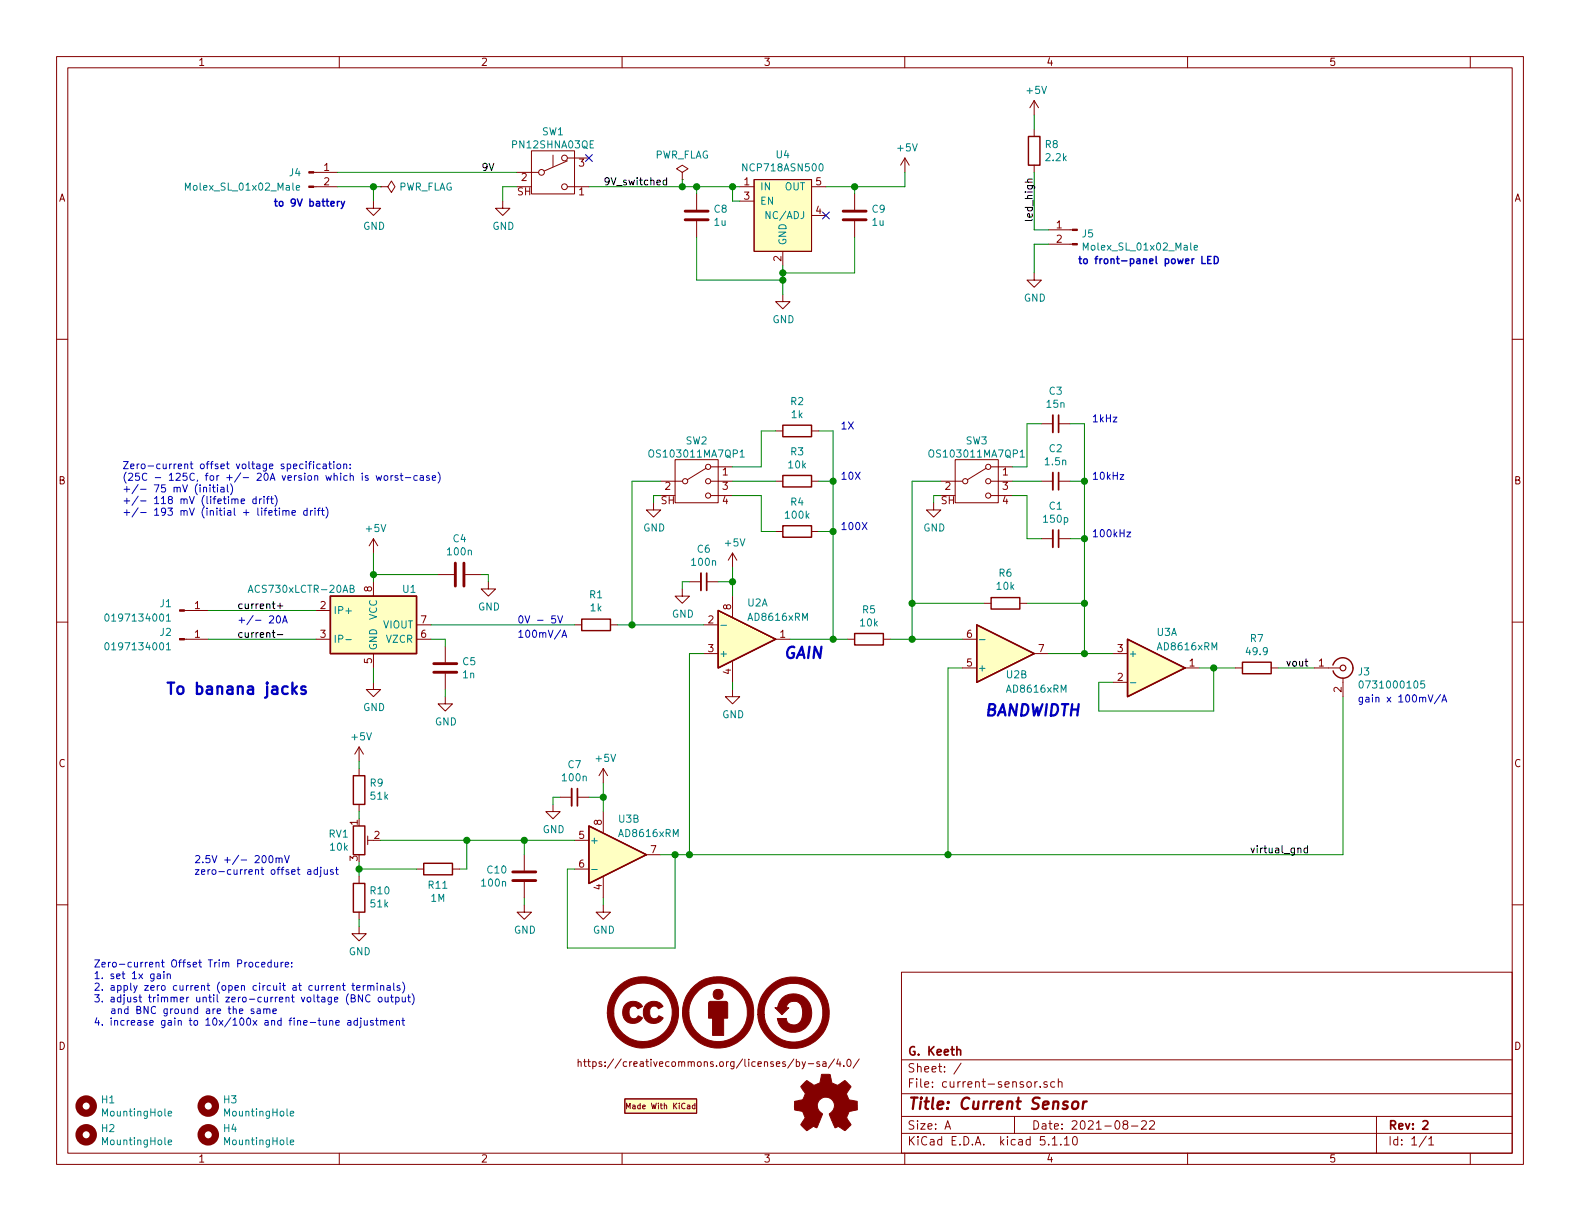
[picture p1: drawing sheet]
EESchema Schematic File Version 4
EELAYER 30 0
EELAYER END
$Descr A 11000 8500
encoding utf-8
Sheet 1 1
Title "Current Sensor"
Date "2021-08-22"
Rev "2"
Comp "G. Keeth"
Comment1 ""
Comment2 ""
Comment3 ""
Comment4 ""
$EndDescr
$Comp
L Creative_Commons:CC-BY-SA_0.5in LOGO1
U 1 1
P 5000 7050
F 0 "LOGO1" H 5000 6830 60  0001 C CNN
F 1 "CC-BY-SA_0.5in" H 5000 7270 60  0001 C CNN
F 2 "Symbol_CreativeCommons:CC-BY-SA_SilkScreenTop_Small" H 5000 7050 50  0001 C CNN
F 3 "" H 5000 7050 50  0001 C CNN
	1    5000 7050
	1    0    0    -1  
$EndComp
$Comp
L power:GND #PWR0101
U 1 1
P 2600 4750
F 0 "#PWR0101" H 2600 4500 50  0001 C CNN
F 1 "GND" H 2605 4577 50  0000 C CNN
F 2 "" H 2600 4750 50  0001 C CNN
F 3 "" H 2600 4750 50  0001 C CNN
	1    2600 4750
	1    0    0    -1  
$EndComp
Wire Wire Line
	2600 4650 2600 4750
$Comp
L power:+5V #PWR0102
U 1 1
P 6300 1200
F 0 "#PWR0102" H 6300 1050 50  0001 C CNN
F 1 "+5V" H 6315 1373 50  0000 C CNN
F 2 "" H 6300 1200 50  0001 C CNN
F 3 "" H 6300 1200 50  0001 C CNN
	1    6300 1200
	1    0    0    -1  
$EndComp
$Comp
L power:PWR_FLAG #FLG0101
U 1 1
P 4750 1250
F 0 "#FLG0101" H 4750 1325 50  0001 C CNN
F 1 "PWR_FLAG" H 4750 1423 50  0000 C CNN
F 2 "" H 4750 1250 50  0001 C CNN
F 3 "~" H 4750 1250 50  0001 C CNN
	1    4750 1250
	1    0    0    -1  
$EndComp
Wire Wire Line
	4750 1250 4750 1300
$Comp
L power:GND #PWR0103
U 1 1
P 2600 1400
F 0 "#PWR0103" H 2600 1150 50  0001 C CNN
F 1 "GND" H 2605 1227 50  0000 C CNN
F 2 "" H 2600 1400 50  0001 C CNN
F 3 "" H 2600 1400 50  0001 C CNN
	1    2600 1400
	1    0    0    -1  
$EndComp
$Comp
L Device:C C8
U 1 1
P 4850 1500
F 0 "C8" H 4965 1546 50  0000 L CNN
F 1 "1u" H 4965 1455 50  0000 L CNN
F 2 "Capacitor_SMD:C_0805_2012Metric" H 4888 1350 50  0001 C CNN
F 3 "~" H 4850 1500 50  0001 C CNN
	1    4850 1500
	1    0    0    -1  
$EndComp
Wire Wire Line
	4850 1350 4850 1300
Connection ~ 4850 1300
Wire Wire Line
	4850 1300 4750 1300
Wire Wire Line
	5750 1300 5950 1300
Wire Wire Line
	5950 1300 5950 1350
Wire Wire Line
	5950 1300 6300 1300
Wire Wire Line
	6300 1300 6300 1200
Connection ~ 5950 1300
$Comp
L power:GND #PWR0105
U 1 1
P 3100 4850
F 0 "#PWR0105" H 3100 4600 50  0001 C CNN
F 1 "GND" H 3105 4677 50  0000 C CNN
F 2 "" H 3100 4850 50  0001 C CNN
F 3 "" H 3100 4850 50  0001 C CNN
	1    3100 4850
	1    0    0    -1  
$EndComp
Wire Wire Line
	3100 4800 3100 4850
$Comp
L Device:C C4
U 1 1
P 3200 4000
F 0 "C4" V 2948 4000 50  0000 C CNN
F 1 "100n" V 3039 4000 50  0000 C CNN
F 2 "Capacitor_SMD:C_0603_1608Metric" H 3238 3850 50  0001 C CNN
F 3 "~" H 3200 4000 50  0001 C CNN
	1    3200 4000
	0    1    1    0   
$EndComp
$Comp
L power:GND #PWR0106
U 1 1
P 3400 4050
F 0 "#PWR0106" H 3400 3800 50  0001 C CNN
F 1 "GND" H 3405 3877 50  0000 C CNN
F 2 "" H 3400 4050 50  0001 C CNN
F 3 "" H 3400 4050 50  0001 C CNN
	1    3400 4050
	1    0    0    -1  
$EndComp
Wire Wire Line
	3400 4050 3400 4000
Wire Wire Line
	3400 4000 3350 4000
Wire Wire Line
	3050 4000 2600 4000
Wire Wire Line
	2600 4000 2600 4050
$Comp
L power:+5V #PWR0107
U 1 1
P 2600 3850
F 0 "#PWR0107" H 2600 3700 50  0001 C CNN
F 1 "+5V" H 2615 4023 50  0000 C CNN
F 2 "" H 2600 3850 50  0001 C CNN
F 3 "" H 2600 3850 50  0001 C CNN
	1    2600 3850
	1    0    0    -1  
$EndComp
Wire Wire Line
	2600 3850 2600 4000
Connection ~ 2600 4000
Wire Wire Line
	3000 4450 3100 4450
Text Notes 3600 4350 0    50   ~ 0
0V - 5V
$Comp
L Amplifier_Operational_gkeeth:AD8616xRM U3
U 1 1
P 8050 4650
F 0 "U3" H 8050 4900 50  0000 L CNN
F 1 "AD8616xRM" H 8050 4800 50  0000 L CNN
F 2 "Package_SO:SOIC-8_3.9x4.9mm_P1.27mm" H 8150 4650 50  0001 C CNN
F 3 "https://www.analog.com/media/en/technical-documentation/data-sheets/AD8615_8616_8618.pdf" H 8300 4800 50  0001 C CNN
F 4 "Digikey" H 8050 4650 50  0001 C CNN "Distributor"
F 5 "AD8616ARZ-REEL7CT-ND" H 8050 4650 50  0001 C CNN "Distributor PN"
F 6 "Analog Devices" H 8050 4650 50  0001 C CNN "Manufacturer"
F 7 "AD8616ARZ-REEL7" H 8050 4650 50  0001 C CNN "Manufacturer PN"
	1    8050 4650
	1    0    0    -1  
$EndComp
$Comp
L Device:R R7
U 1 1
P 8750 4650
F 0 "R7" V 8543 4650 50  0000 C CNN
F 1 "49.9" V 8634 4650 50  0000 C CNN
F 2 "Resistor_SMD:R_0603_1608Metric" V 8680 4650 50  0001 C CNN
F 3 "~" H 8750 4650 50  0001 C CNN
	1    8750 4650
	0    1    1    0   
$EndComp
$Comp
L Device:R R8
U 1 1
P 7200 1050
F 0 "R8" H 7270 1096 50  0000 L CNN
F 1 "2.2k" H 7270 1005 50  0000 L CNN
F 2 "Resistor_SMD:R_0603_1608Metric" V 7130 1050 50  0001 C CNN
F 3 "~" H 7200 1050 50  0001 C CNN
	1    7200 1050
	1    0    0    -1  
$EndComp
$Comp
L power:GND #PWR0108
U 1 1
P 7200 1900
F 0 "#PWR0108" H 7200 1650 50  0001 C CNN
F 1 "GND" H 7205 1727 50  0000 C CNN
F 2 "" H 7200 1900 50  0001 C CNN
F 3 "" H 7200 1900 50  0001 C CNN
	1    7200 1900
	1    0    0    -1  
$EndComp
$Comp
L power:+5V #PWR0109
U 1 1
P 7200 800
F 0 "#PWR0109" H 7200 650 50  0001 C CNN
F 1 "+5V" H 7215 973 50  0000 C CNN
F 2 "" H 7200 800 50  0001 C CNN
F 3 "" H 7200 800 50  0001 C CNN
	1    7200 800 
	1    0    0    -1  
$EndComp
Wire Wire Line
	7200 800  7200 900 
$Comp
L Amplifier_Operational_gkeeth:AD8616xRM U2
U 2 1
P 7000 4550
F 0 "U2" H 7000 4700 50  0000 L CNN
F 1 "AD8616xRM" H 7000 4800 50  0000 L CNN
F 2 "Package_SO:SOIC-8_3.9x4.9mm_P1.27mm" H 7100 4550 50  0001 C CNN
F 3 "https://www.analog.com/media/en/technical-documentation/data-sheets/AD8615_8616_8618.pdf" H 7250 4700 50  0001 C CNN
F 4 "Digikey" H 7000 4550 50  0001 C CNN "Distributor"
F 5 "AD8616ARZ-REEL7CT-ND" H 7000 4550 50  0001 C CNN "Distributor PN"
F 6 "Analog Devices" H 7000 4550 50  0001 C CNN "Manufacturer"
F 7 "AD8616ARZ-REEL7" H 7000 4550 50  0001 C CNN "Manufacturer PN"
	2    7000 4550
	1    0    0    1   
$EndComp
$Comp
L Amplifier_Operational_gkeeth:AD8616xRM U2
U 1 1
P 5200 4450
F 0 "U2" H 5200 4200 50  0000 L CNN
F 1 "AD8616xRM" H 5200 4300 50  0000 L CNN
F 2 "Package_SO:SOIC-8_3.9x4.9mm_P1.27mm" H 5300 4450 50  0001 C CNN
F 3 "https://www.analog.com/media/en/technical-documentation/data-sheets/AD8615_8616_8618.pdf" H 5450 4600 50  0001 C CNN
F 4 "Digikey" H 5200 4450 50  0001 C CNN "Distributor"
F 5 "AD8616ARZ-REEL7CT-ND" H 5200 4450 50  0001 C CNN "Distributor PN"
F 6 "Analog Devices" H 5200 4450 50  0001 C CNN "Manufacturer"
F 7 "AD8616ARZ-REEL7" H 5200 4450 50  0001 C CNN "Manufacturer PN"
	1    5200 4450
	1    0    0    1   
$EndComp
$Comp
L Device:R R5
U 1 1
P 6050 4450
F 0 "R5" V 5843 4450 50  0000 C CNN
F 1 "10k" V 5934 4450 50  0000 C CNN
F 2 "Resistor_SMD:R_0603_1608Metric" V 5980 4450 50  0001 C CNN
F 3 "~" H 6050 4450 50  0001 C CNN
	1    6050 4450
	0    1    1    0   
$EndComp
$Comp
L Device:R R6
U 1 1
P 7000 4200
F 0 "R6" V 7207 4200 50  0000 C CNN
F 1 "10k" V 7116 4200 50  0000 C CNN
F 2 "Resistor_SMD:R_0603_1608Metric" V 6930 4200 50  0001 C CNN
F 3 "~" H 7000 4200 50  0001 C CNN
	1    7000 4200
	0    -1   -1   0   
$EndComp
Wire Wire Line
	6200 4450 6350 4450
Wire Wire Line
	6350 4450 6350 4200
Wire Wire Line
	6350 4200 6850 4200
Connection ~ 6350 4450
Wire Wire Line
	6350 4450 6700 4450
Wire Wire Line
	7150 4200 7550 4200
Wire Wire Line
	7550 4200 7550 4550
Wire Wire Line
	7550 4550 7300 4550
$Comp
L Device:C_Small C1
U 1 1
P 7350 3750
F 0 "C1" V 7121 3750 50  0000 C CNN
F 1 "150p" V 7212 3750 50  0000 C CNN
F 2 "Capacitor_SMD:C_0603_1608Metric" H 7350 3750 50  0001 C CNN
F 3 "~" H 7350 3750 50  0001 C CNN
	1    7350 3750
	0    1    1    0   
$EndComp
$Comp
L Device:C_Small C2
U 1 1
P 7350 3350
F 0 "C2" V 7121 3350 50  0000 C CNN
F 1 "1.5n" V 7212 3350 50  0000 C CNN
F 2 "Capacitor_SMD:C_0603_1608Metric" H 7350 3350 50  0001 C CNN
F 3 "~" H 7350 3350 50  0001 C CNN
	1    7350 3350
	0    1    1    0   
$EndComp
$Comp
L Device:C_Small C3
U 1 1
P 7350 2950
F 0 "C3" V 7121 2950 50  0000 C CNN
F 1 "15n" V 7212 2950 50  0000 C CNN
F 2 "Capacitor_SMD:C_0603_1608Metric" H 7350 2950 50  0001 C CNN
F 3 "~" H 7350 2950 50  0001 C CNN
	1    7350 2950
	0    1    1    0   
$EndComp
Wire Wire Line
	7050 3250 7150 3250
Wire Wire Line
	7150 3250 7150 2950
Wire Wire Line
	7150 2950 7250 2950
Wire Wire Line
	7050 3350 7250 3350
Wire Wire Line
	7050 3450 7150 3450
Wire Wire Line
	7150 3450 7150 3750
Wire Wire Line
	7150 3750 7250 3750
Wire Wire Line
	6350 4200 6350 3350
Wire Wire Line
	6350 3350 6550 3350
Connection ~ 6350 4200
Wire Wire Line
	7550 3750 7450 3750
Wire Wire Line
	7550 3350 7450 3350
Wire Wire Line
	7550 3350 7550 2950
Wire Wire Line
	7550 2950 7450 2950
Connection ~ 7550 3350
$Comp
L Device:R R3
U 1 1
P 5550 3350
F 0 "R3" V 5343 3350 50  0000 C CNN
F 1 "10k" V 5434 3350 50  0000 C CNN
F 2 "Resistor_SMD:R_0603_1608Metric" V 5480 3350 50  0001 C CNN
F 3 "~" H 5550 3350 50  0001 C CNN
	1    5550 3350
	0    1    1    0   
$EndComp
$Comp
L Device:R R1
U 1 1
P 4150 4350
F 0 "R1" V 4357 4350 50  0000 C CNN
F 1 "1k" V 4266 4350 50  0000 C CNN
F 2 "Resistor_SMD:R_0603_1608Metric" V 4080 4350 50  0001 C CNN
F 3 "~" H 4150 4350 50  0001 C CNN
	1    4150 4350
	0    -1   -1   0   
$EndComp
$Comp
L Device:R R2
U 1 1
P 5550 3000
F 0 "R2" V 5343 3000 50  0000 C CNN
F 1 "1k" V 5434 3000 50  0000 C CNN
F 2 "Resistor_SMD:R_0603_1608Metric" V 5480 3000 50  0001 C CNN
F 3 "~" H 5550 3000 50  0001 C CNN
	1    5550 3000
	0    1    1    0   
$EndComp
$Comp
L Device:R R4
U 1 1
P 5550 3700
F 0 "R4" V 5343 3700 50  0000 C CNN
F 1 "100k" V 5434 3700 50  0000 C CNN
F 2 "Resistor_SMD:R_0603_1608Metric" V 5480 3700 50  0001 C CNN
F 3 "~" H 5550 3700 50  0001 C CNN
	1    5550 3700
	0    1    1    0   
$EndComp
Wire Wire Line
	5400 3000 5300 3000
Wire Wire Line
	5300 3000 5300 3250
Wire Wire Line
	5300 3250 5100 3250
Wire Wire Line
	5100 3350 5400 3350
Wire Wire Line
	5100 3450 5300 3450
Wire Wire Line
	5300 3450 5300 3700
Wire Wire Line
	5300 3700 5400 3700
Wire Wire Line
	4600 3350 4400 3350
Wire Wire Line
	4400 4350 4900 4350
Wire Wire Line
	5500 4450 5800 4450
Wire Wire Line
	5800 4450 5800 3700
Wire Wire Line
	5800 3000 5700 3000
Wire Wire Line
	5700 3350 5800 3350
Connection ~ 5800 3350
Wire Wire Line
	5800 3350 5800 3000
Wire Wire Line
	5700 3700 5800 3700
Connection ~ 5800 3700
Wire Wire Line
	5800 3700 5800 3350
Wire Wire Line
	4300 4350 4400 4350
Connection ~ 4400 4350
Text Notes 5850 3000 0    50   ~ 0
1X
Text Notes 5850 3350 0    50   ~ 0
10X
Text Notes 5850 3700 0    50   ~ 0
100X
Text Notes 7600 3750 0    50   ~ 0
100kHz
Text Notes 7600 3350 0    50   ~ 0
10kHz
Text Notes 7600 2950 0    50   ~ 0
1kHz
Wire Wire Line
	7550 3350 7550 3750
Connection ~ 7550 4200
Connection ~ 7550 3750
Wire Wire Line
	7550 3750 7550 4200
Wire Wire Line
	8350 4650 8450 4650
$Comp
L Amplifier_Operational_gkeeth:AD8616xRM U3
U 2 1
P 4300 5950
F 0 "U3" H 4300 6200 50  0000 L CNN
F 1 "AD8616xRM" H 4300 6100 50  0000 L CNN
F 2 "Package_SO:SOIC-8_3.9x4.9mm_P1.27mm" H 4400 5950 50  0001 C CNN
F 3 "https://www.analog.com/media/en/technical-documentation/data-sheets/AD8615_8616_8618.pdf" H 4550 6100 50  0001 C CNN
F 4 "Digikey" H 4300 5950 50  0001 C CNN "Distributor"
F 5 "AD8616ARZ-REEL7CT-ND" H 4300 5950 50  0001 C CNN "Distributor PN"
F 6 "Analog Devices" H 4300 5950 50  0001 C CNN "Manufacturer"
F 7 "AD8616ARZ-REEL7" H 4300 5950 50  0001 C CNN "Manufacturer PN"
	2    4300 5950
	1    0    0    -1  
$EndComp
Wire Wire Line
	4600 5950 4700 5950
Wire Wire Line
	8450 4650 8450 4950
Wire Wire Line
	8450 4950 7650 4950
Wire Wire Line
	7650 4950 7650 4750
Wire Wire Line
	7650 4750 7750 4750
Connection ~ 8450 4650
Wire Wire Line
	8450 4650 8600 4650
Wire Wire Line
	6700 4650 6600 4650
Wire Wire Line
	6600 4650 6600 5950
Wire Wire Line
	4900 4550 4800 4550
Wire Wire Line
	7750 4550 7550 4550
Connection ~ 7550 4550
Wire Wire Line
	6600 5950 4800 5950
Connection ~ 4800 5950
Connection ~ 6600 5950
Wire Wire Line
	4700 5950 4700 6600
Wire Wire Line
	4700 6600 3950 6600
Wire Wire Line
	3950 6600 3950 6050
Wire Wire Line
	3950 6050 4000 6050
Connection ~ 4700 5950
Wire Wire Line
	4700 5950 4800 5950
Wire Wire Line
	4000 4350 3000 4350
Wire Wire Line
	5900 4450 5800 4450
Connection ~ 5800 4450
$Comp
L Amplifier_Operational_gkeeth:AD8616xRM U2
U 3 1
P 5100 4450
F 0 "U2" H 5158 4496 50  0001 L CNN
F 1 "AD8616xRM" H 5158 4405 50  0001 L CNN
F 2 "Package_SO:SOIC-8_3.9x4.9mm_P1.27mm" H 5200 4450 50  0001 C CNN
F 3 "https://www.analog.com/media/en/technical-documentation/data-sheets/AD8615_8616_8618.pdf" H 5350 4600 50  0001 C CNN
F 4 "Digikey" H 5100 4450 50  0001 C CNN "Distributor"
F 5 "AD8616ARZ-REEL7CT-ND" H 5100 4450 50  0001 C CNN "Distributor PN"
F 6 "Analog Devices" H 5100 4450 50  0001 C CNN "Manufacturer"
F 7 "AD8616ARZ-REEL7" H 5100 4450 50  0001 C CNN "Manufacturer PN"
	3    5100 4450
	1    0    0    -1  
$EndComp
$Comp
L Amplifier_Operational_gkeeth:AD8616xRM U3
U 3 1
P 4200 5950
F 0 "U3" H 4258 5996 50  0001 L CNN
F 1 "AD8616xRM" H 4258 5905 50  0001 L CNN
F 2 "Package_SO:SOIC-8_3.9x4.9mm_P1.27mm" H 4300 5950 50  0001 C CNN
F 3 "https://www.analog.com/media/en/technical-documentation/data-sheets/AD8615_8616_8618.pdf" H 4450 6100 50  0001 C CNN
F 4 "Digikey" H 4200 5950 50  0001 C CNN "Distributor"
F 5 "AD8616ARZ-REEL7CT-ND" H 4200 5950 50  0001 C CNN "Distributor PN"
F 6 "Analog Devices" H 4200 5950 50  0001 C CNN "Manufacturer"
F 7 "AD8616ARZ-REEL7" H 4200 5950 50  0001 C CNN "Manufacturer PN"
	3    4200 5950
	1    0    0    -1  
$EndComp
$Comp
L power:GND #PWR0110
U 1 1
P 4200 6300
F 0 "#PWR0110" H 4200 6050 50  0001 C CNN
F 1 "GND" H 4205 6127 50  0000 C CNN
F 2 "" H 4200 6300 50  0001 C CNN
F 3 "" H 4200 6300 50  0001 C CNN
	1    4200 6300
	1    0    0    -1  
$EndComp
Wire Wire Line
	4200 6300 4200 6250
$Comp
L power:+5V #PWR0111
U 1 1
P 4200 5450
F 0 "#PWR0111" H 4200 5300 50  0001 C CNN
F 1 "+5V" H 4215 5623 50  0000 C CNN
F 2 "" H 4200 5450 50  0001 C CNN
F 3 "" H 4200 5450 50  0001 C CNN
	1    4200 5450
	1    0    0    -1  
$EndComp
$Comp
L Device:C_Small C7
U 1 1
P 4000 5550
F 0 "C7" V 3771 5550 50  0000 C CNN
F 1 "100n" V 3862 5550 50  0000 C CNN
F 2 "Capacitor_SMD:C_0603_1608Metric" H 4000 5550 50  0001 C CNN
F 3 "~" H 4000 5550 50  0001 C CNN
	1    4000 5550
	0    1    1    0   
$EndComp
Connection ~ 4200 5550
Wire Wire Line
	4200 5550 4200 5450
$Comp
L power:GND #PWR0112
U 1 1
P 3850 5600
F 0 "#PWR0112" H 3850 5350 50  0001 C CNN
F 1 "GND" H 3855 5427 50  0000 C CNN
F 2 "" H 3850 5600 50  0001 C CNN
F 3 "" H 3850 5600 50  0001 C CNN
	1    3850 5600
	1    0    0    -1  
$EndComp
Wire Wire Line
	3850 5600 3850 5550
Wire Wire Line
	3850 5550 3900 5550
$Comp
L power:+5V #PWR0113
U 1 1
P 5100 3950
F 0 "#PWR0113" H 5100 3800 50  0001 C CNN
F 1 "+5V" H 5115 4123 50  0000 C CNN
F 2 "" H 5100 3950 50  0001 C CNN
F 3 "" H 5100 3950 50  0001 C CNN
	1    5100 3950
	1    0    0    -1  
$EndComp
Wire Wire Line
	5100 4150 5100 4050
$Comp
L Device:C_Small C6
U 1 1
P 4900 4050
F 0 "C6" V 4671 4050 50  0000 C CNN
F 1 "100n" V 4762 4050 50  0000 C CNN
F 2 "Capacitor_SMD:C_0603_1608Metric" H 4900 4050 50  0001 C CNN
F 3 "~" H 4900 4050 50  0001 C CNN
	1    4900 4050
	0    1    1    0   
$EndComp
Wire Wire Line
	5000 4050 5100 4050
Connection ~ 5100 4050
Wire Wire Line
	5100 4050 5100 3950
$Comp
L power:GND #PWR0114
U 1 1
P 4750 4100
F 0 "#PWR0114" H 4750 3850 50  0001 C CNN
F 1 "GND" H 4755 3927 50  0000 C CNN
F 2 "" H 4750 4100 50  0001 C CNN
F 3 "" H 4750 4100 50  0001 C CNN
	1    4750 4100
	1    0    0    -1  
$EndComp
Wire Wire Line
	4750 4100 4750 4050
Wire Wire Line
	4750 4050 4800 4050
$Comp
L power:GND #PWR0115
U 1 1
P 5100 4800
F 0 "#PWR0115" H 5100 4550 50  0001 C CNN
F 1 "GND" H 5105 4627 50  0000 C CNN
F 2 "" H 5100 4800 50  0001 C CNN
F 3 "" H 5100 4800 50  0001 C CNN
	1    5100 4800
	1    0    0    -1  
$EndComp
Wire Wire Line
	5100 4800 5100 4750
Text Notes 1150 4850 0    79   ~ 16
To banana jacks
Text Notes 5450 4600 0    79   Italic 16
GAIN
Text Notes 6850 5000 0    79   Italic 16
BANDWIDTH
$Comp
L Mechanical:MountingHole H1
U 1 1
P 600 7700
F 0 "H1" H 700 7746 50  0000 L CNN
F 1 "MountingHole" H 700 7655 50  0000 L CNN
F 2 "MountingHole:MountingHole_3.2mm_M3" H 600 7700 50  0001 C CNN
F 3 "~" H 600 7700 50  0001 C CNN
	1    600  7700
	1    0    0    -1  
$EndComp
$Comp
L Mechanical:MountingHole H2
U 1 1
P 600 7900
F 0 "H2" H 700 7946 50  0000 L CNN
F 1 "MountingHole" H 700 7855 50  0000 L CNN
F 2 "MountingHole:MountingHole_3.2mm_M3" H 600 7900 50  0001 C CNN
F 3 "~" H 600 7900 50  0001 C CNN
	1    600  7900
	1    0    0    -1  
$EndComp
$Comp
L Mechanical:MountingHole H3
U 1 1
P 1450 7700
F 0 "H3" H 1550 7746 50  0000 L CNN
F 1 "MountingHole" H 1550 7655 50  0000 L CNN
F 2 "MountingHole:MountingHole_3.2mm_M3" H 1450 7700 50  0001 C CNN
F 3 "~" H 1450 7700 50  0001 C CNN
	1    1450 7700
	1    0    0    -1  
$EndComp
$Comp
L Mechanical:MountingHole H4
U 1 1
P 1450 7900
F 0 "H4" H 1550 7946 50  0000 L CNN
F 1 "MountingHole" H 1550 7855 50  0000 L CNN
F 2 "MountingHole:MountingHole_3.2mm_M3" H 1450 7900 50  0001 C CNN
F 3 "~" H 1450 7900 50  0001 C CNN
	1    1450 7900
	1    0    0    -1  
$EndComp
$Comp
L Regulator_Linear_gkeeth:NCP718ASN500 U4
U 1 1
P 5450 1500
F 0 "U4" H 5450 1925 50  0000 C CNN
F 1 "NCP718ASN500" H 5450 1834 50  0000 C CNN
F 2 "Package_TO_SOT_SMD:TSOT-23-5" H 5450 1900 50  0001 C CNN
F 3 "https://www.onsemi.com/pub/Collateral/NCP718-D.PDF" H 5450 1600 50  0001 C CNN
F 4 "Digikey" H 5450 1500 50  0001 C CNN "Distributor"
F 5 "NCP718ASN500T1GOSCT-ND" H 5450 1500 50  0001 C CNN "Distributor PN"
F 6 "ON Semi" H 5450 1500 50  0001 C CNN "Manufacturer"
F 7 "NCP718ASN500T1G" H 5450 1500 50  0001 C CNN "Manufacturer PN"
	1    5450 1500
	1    0    0    -1  
$EndComp
NoConn ~ 5750 1500
Wire Wire Line
	5100 1300 5100 1400
Wire Wire Line
	5100 1400 5150 1400
Wire Wire Line
	4850 1300 5100 1300
Connection ~ 5100 1300
Wire Wire Line
	5100 1300 5150 1300
Wire Wire Line
	4850 1950 5450 1950
Wire Wire Line
	5450 1950 5450 1900
Wire Wire Line
	4850 1650 4850 1950
Wire Wire Line
	5450 1900 5950 1900
Wire Wire Line
	5950 1650 5950 1900
Connection ~ 5450 1900
Wire Wire Line
	5450 1900 5450 1850
Wire Wire Line
	5450 1950 5450 2050
Connection ~ 5450 1950
$Comp
L power:GND #PWR0104
U 1 1
P 5450 2050
F 0 "#PWR0104" H 5450 1800 50  0001 C CNN
F 1 "GND" H 5455 1877 50  0000 C CNN
F 2 "" H 5450 2050 50  0001 C CNN
F 3 "" H 5450 2050 50  0001 C CNN
	1    5450 2050
	1    0    0    -1  
$EndComp
$Comp
L Device:C C9
U 1 1
P 5950 1500
F 0 "C9" H 6065 1546 50  0000 L CNN
F 1 "1u" H 6065 1455 50  0000 L CNN
F 2 "Capacitor_SMD:C_0805_2012Metric" H 5988 1350 50  0001 C CNN
F 3 "~" H 5950 1500 50  0001 C CNN
	1    5950 1500
	1    0    0    -1  
$EndComp
NoConn ~ 4100 1100
Wire Wire Line
	2350 1200 3600 1200
Connection ~ 4750 1300
$Comp
L Connector:Conn_Coaxial J3
U 1 1
P 9350 4650
F 0 "J3" H 9450 4625 50  0000 L CNN
F 1 "0731000105" H 9450 4534 50  0000 L CNN
F 2 "Connector_Coaxial_gkeeth:BNC_Molex_73100-0105_Horizontal" H 9350 4650 50  0001 C CNN
F 3 " ~" H 9350 4650 50  0001 C CNN
F 4 "Digikey" H 9350 4650 50  0001 C CNN "Distributor"
F 5 "WM5524-ND" H 9350 4650 50  0001 C CNN "Distributor PN"
F 6 "Molex" H 9350 4650 50  0001 C CNN "Manufacturer"
F 7 "0731000105" H 9350 4650 50  0001 C CNN "Manufacturer PN"
	1    9350 4650
	1    0    0    -1  
$EndComp
Wire Wire Line
	9350 5950 9350 4850
Wire Wire Line
	6600 5950 9350 5950
Wire Wire Line
	8900 4650 9150 4650
$Comp
L Connector:Conn_01x01_Male J1
U 1 1
P 1250 4250
F 0 "J1" H 1200 4300 50  0000 R CNN
F 1 "‎0197134001‎" H 1200 4200 50  0000 R CNN
F 2 "Connector_Molex_Quixon:Connector_Molex_Quixon_19713-4001_1x01_Horizontal" H 1250 4250 50  0001 C CNN
F 3 "~" H 1250 4250 50  0001 C CNN
F 4 "Digikey" H 1250 4250 50  0001 C CNN "Distributor"
F 5 "WM7391-ND" H 1250 4250 50  0001 C CNN "Distributor PN"
F 6 "Molex" H 1250 4250 50  0001 C CNN "Manufacturer"
F 7 "0197134001" H 1250 4250 50  0001 C CNN "Manufacturer PN"
	1    1250 4250
	1    0    0    -1  
$EndComp
Wire Wire Line
	1450 4250 2200 4250
Wire Wire Line
	1450 4450 2200 4450
$Comp
L Connector:Conn_01x01_Male J2
U 1 1
P 1250 4450
F 0 "J2" H 1200 4500 50  0000 R CNN
F 1 "‎0197134001‎" H 1200 4400 50  0000 R CNN
F 2 "Connector_Molex_Quixon:Connector_Molex_Quixon_19713-4001_1x01_Horizontal" H 1250 4450 50  0001 C CNN
F 3 "~" H 1250 4450 50  0001 C CNN
F 4 "Digikey" H 1250 4450 50  0001 C CNN "Distributor"
F 5 "WM7391-ND" H 1250 4450 50  0001 C CNN "Distributor PN"
F 6 "Molex" H 1250 4450 50  0001 C CNN "Manufacturer"
F 7 "0197134001" H 1250 4450 50  0001 C CNN "Manufacturer PN"
	1    1250 4450
	1    0    0    -1  
$EndComp
$Comp
L Switch_gkeeth:PN12Sxxx03QE SW1
U 1 1
P 3850 1200
F 0 "SW1" H 3850 1485 50  0000 C CNN
F 1 "PN12SHNA03QE" H 3850 1394 50  0000 C CNN
F 2 "Button_Switch_THT_gkeeth:SW_Push_SPDT_CK_PN1xSxxx03QE" H 3850 1200 50  0001 C CNN
F 3 "https://www.ckswitches.com/media/1413/pn.pdf" H 3850 1200 50  0001 C CNN
F 4 "Digikey" H 3850 1200 50  0001 C CNN "Distributor"
F 5 "CKN1189-ND" H 3850 1200 50  0001 C CNN "Distributor PN"
F 6 "C&K" H 3850 1200 50  0001 C CNN "Manufacturer"
F 7 "PN12SHNA03QE" H 3850 1200 50  0001 C CNN "Manufacturer PN"
	1    3850 1200
	1    0    0    -1  
$EndComp
$Comp
L Switch_gkeeth:OS103011MA7QP1 SW3
U 1 1
P 6800 3350
F 0 "SW3" H 6800 3633 50  0000 C CNN
F 1 "OS103011MA7QP1" H 6800 3542 50  0000 C CNN
F 2 "Button_Switch_THT_gkeeth:SW_Slide_SP3T_CK_OS103011MA7QP1" H 6175 3525 50  0001 C CNN
F 3 "https://www.ckswitches.com/media/1428/os.pdf" H 6175 3525 50  0001 C CNN
F 4 "Digikey" H 6800 3350 50  0001 C CNN "Distributor"
F 5 "CKN9561-ND" H 6800 3350 50  0001 C CNN "Distributor PN"
F 6 "C&K" H 6800 3350 50  0001 C CNN "Manufacturer"
F 7 "OS103011MA7QP1" H 6800 3350 50  0001 C CNN "Manufacturer PN"
	1    6800 3350
	1    0    0    -1  
$EndComp
$Comp
L Connector_gkeeth:Molex_SL_01x02_Male J5
U 1 1
P 7500 1600
F 0 "J5" H 7472 1574 50  0000 R CNN
F 1 "Molex_SL_01x02_Male" H 7472 1483 50  0000 R CNN
F 2 "Connector_Molex_SL:Molex_SL_A-70543-0001_1x02_P2.54mm_Vertical" H 7500 1600 50  0001 C CNN
F 3 "https://www.molex.com/pdm_docs/sd/705430001_sd.pdf" H 7500 1600 50  0001 C CNN
F 4 "Digikey" H 7500 1600 50  0001 C CNN "Distributor"
F 5 "WM4800-ND" H 7500 1600 50  0001 C CNN "Distributor PN"
F 6 "Molex" H 7500 1600 50  0001 C CNN "Manufacturer"
F 7 "0705430001" H 7500 1600 50  0001 C CNN "Manufacturer PN"
	1    7500 1600
	-1   0    0    -1  
$EndComp
Wire Wire Line
	7200 1600 7300 1600
Wire Wire Line
	7300 1700 7200 1700
Wire Wire Line
	7200 1700 7200 1900
Text Notes 7500 1850 0    50   ~ 10
to front-panel power LED
Text Notes 1900 1450 0    50   ~ 10
to 9V battery
$Comp
L Graphic_gkeeth:Logo_MadeWithKiCad LOGO2
U 1 1
P 4600 7750
F 0 "LOGO2" H 4600 7750 50  0001 C CNN
F 1 "Logo_MadeWithKiCad" H 4600 7750 50  0001 C CNN
F 2 "Symbol:KiCad-Logo2_6mm_SilkScreen" H 4600 7750 50  0001 C CNN
F 3 "" H 4600 7750 50  0001 C CNN
	1    4600 7750
	1    0    0    -1  
$EndComp
$Comp
L Graphic:Logo_Open_Hardware_Small LOGO3
U 1 1
P 5750 7700
F 0 "LOGO3" H 5750 7975 50  0001 C CNN
F 1 "Logo_Open_Hardware_Small" H 5750 7475 50  0001 C CNN
F 2 "Symbol:OSHW-Logo2_7.3x6mm_SilkScreen" H 5750 7700 50  0001 C CNN
F 3 "~" H 5750 7700 50  0001 C CNN
	1    5750 7700
	1    0    0    -1  
$EndComp
Text Label 1650 4250 0    50   ~ 0
current+
Text Label 1650 4450 0    50   ~ 0
current-
Text Label 8950 4650 0    50   ~ 0
vout
Text Label 8700 5950 0    50   ~ 0
virtual_gnd
Text Label 3350 1200 0    50   ~ 0
9V
Text Label 4200 1300 0    50   ~ 0
9V_switched
Text Label 7200 1550 1    50   ~ 0
led_high
Wire Wire Line
	7200 1200 7200 1600
Wire Wire Line
	4100 1300 4750 1300
$Comp
L power:GND #PWR0116
U 1 1
P 3500 1400
F 0 "#PWR0116" H 3500 1150 50  0001 C CNN
F 1 "GND" H 3505 1227 50  0000 C CNN
F 2 "" H 3500 1400 50  0001 C CNN
F 3 "" H 3500 1400 50  0001 C CNN
	1    3500 1400
	1    0    0    -1  
$EndComp
Wire Wire Line
	3500 1400 3500 1300
Wire Wire Line
	3500 1300 3600 1300
Wire Wire Line
	4400 3350 4400 4350
$Comp
L Switch_gkeeth:OS103011MA7QP1 SW2
U 1 1
P 4850 3350
F 0 "SW2" H 4850 3633 50  0000 C CNN
F 1 "OS103011MA7QP1" H 4850 3542 50  0000 C CNN
F 2 "Button_Switch_THT_gkeeth:SW_Slide_SP3T_CK_OS103011MA7QP1" H 4225 3525 50  0001 C CNN
F 3 "https://www.ckswitches.com/media/1428/os.pdf" H 4225 3525 50  0001 C CNN
F 4 "Digikey" H 4850 3350 50  0001 C CNN "Distributor"
F 5 "CKN9561-ND" H 4850 3350 50  0001 C CNN "Distributor PN"
F 6 "C&K" H 4850 3350 50  0001 C CNN "Manufacturer"
F 7 "OS103011MA7QP1" H 4850 3350 50  0001 C CNN "Manufacturer PN"
	1    4850 3350
	1    0    0    -1  
$EndComp
$Comp
L power:GND #PWR0117
U 1 1
P 4550 3500
F 0 "#PWR0117" H 4550 3250 50  0001 C CNN
F 1 "GND" H 4555 3327 50  0000 C CNN
F 2 "" H 4550 3500 50  0001 C CNN
F 3 "" H 4550 3500 50  0001 C CNN
	1    4550 3500
	1    0    0    -1  
$EndComp
Wire Wire Line
	4550 3500 4550 3450
Wire Wire Line
	4550 3450 4600 3450
$Comp
L power:GND #PWR0118
U 1 1
P 6500 3500
F 0 "#PWR0118" H 6500 3250 50  0001 C CNN
F 1 "GND" H 6505 3327 50  0000 C CNN
F 2 "" H 6500 3500 50  0001 C CNN
F 3 "" H 6500 3500 50  0001 C CNN
	1    6500 3500
	1    0    0    -1  
$EndComp
Wire Wire Line
	6500 3500 6500 3450
Wire Wire Line
	6500 3450 6550 3450
$Comp
L Connector_gkeeth:Molex_SL_01x02_Male J4
U 1 1
P 2150 1200
F 0 "J4" H 2100 1200 50  0000 R CNN
F 1 "Molex_SL_01x02_Male" H 2100 1100 50  0000 R CNN
F 2 "Connector_Molex_SL:Molex_SL_A-70543-0001_1x02_P2.54mm_Vertical" H 2150 1200 50  0001 C CNN
F 3 "https://www.molex.com/pdm_docs/sd/705430001_sd.pdf" H 2150 1200 50  0001 C CNN
F 4 "Digikey" H 2150 1200 50  0001 C CNN "Distributor"
F 5 "WM4800-ND" H 2150 1200 50  0001 C CNN "Distributor PN"
F 6 "Molex" H 2150 1200 50  0001 C CNN "Manufacturer"
F 7 "0705430001" H 2150 1200 50  0001 C CNN "Manufacturer PN"
	1    2150 1200
	1    0    0    -1  
$EndComp
$Comp
L power:PWR_FLAG #FLG0102
U 1 1
P 2650 1300
F 0 "#FLG0102" H 2650 1375 50  0001 C CNN
F 1 "PWR_FLAG" V 2650 1428 50  0000 L CNN
F 2 "" H 2650 1300 50  0001 C CNN
F 3 "~" H 2650 1300 50  0001 C CNN
	1    2650 1300
	0    1    1    0   
$EndComp
Wire Wire Line
	2600 1300 2350 1300
Wire Wire Line
	2600 1400 2600 1300
Connection ~ 2600 1300
Wire Wire Line
	2650 1300 2600 1300
$Comp
L Sensor_Current:ACS730xLCTR-20AB U1
U 1 1
P 2600 4350
F 0 "U1" H 2850 4600 50  0000 C CNN
F 1 "ACS730xLCTR-20AB" H 2100 4600 50  0000 C CNN
F 2 "Package_SO:SOIC-8_3.9x4.9mm_P1.27mm" H 2950 4250 50  0001 L CIN
F 3 "http://www.allegromicro.com/~/media/Files/Datasheets/ACS730-Datasheet.ashx?la=en" H 2600 4350 50  0001 C CNN
F 4 "Digikey" H 2600 4350 50  0001 C CNN "Distributor"
F 5 "620-1792-1-ND" H 2600 4350 50  0001 C CNN "Distributor PN"
F 6 "Allegro Microsystems" H 2600 4350 50  0001 C CNN "Manufacturer"
F 7 "ACS730KLCTR-20AB-T" H 2600 4350 50  0001 C CNN "Manufacturer PN"
	1    2600 4350
	1    0    0    -1  
$EndComp
Text Notes 3600 4450 0    50   ~ 0
100mV/A
Text Notes 1650 4350 0    50   ~ 0
+/- 20A
Text Notes 9450 4900 0    50   ~ 0
gain x 100mV/A
$Comp
L Device:R_POT_TRIM RV1
U 1 1
P 2500 5850
F 0 "RV1" H 2431 5896 50  0000 R CNN
F 1 "10k" H 2431 5805 50  0000 R CNN
F 2 "Potentiometer_SMD:Potentiometer_Vishay_TS53YL_Vertical" H 2500 5850 50  0001 C CNN
F 3 "~" H 2500 5850 50  0001 C CNN
F 4 "Vishay Svernice" H 2500 5850 50  0001 C CNN "Manufacturer"
F 5 "TS53YL103MR10" H 2500 5850 50  0001 C CNN "Manufacturer PN"
	1    2500 5850
	1    0    0    -1  
$EndComp
$Comp
L power:GND #PWR0119
U 1 1
P 2500 6450
F 0 "#PWR0119" H 2500 6200 50  0001 C CNN
F 1 "GND" H 2505 6277 50  0000 C CNN
F 2 "" H 2500 6450 50  0001 C CNN
F 3 "" H 2500 6450 50  0001 C CNN
	1    2500 6450
	1    0    0    -1  
$EndComp
$Comp
L power:+5V #PWR0120
U 1 1
P 2500 5300
F 0 "#PWR0120" H 2500 5150 50  0001 C CNN
F 1 "+5V" H 2515 5473 50  0000 C CNN
F 2 "" H 2500 5300 50  0001 C CNN
F 3 "" H 2500 5300 50  0001 C CNN
	1    2500 5300
	1    0    0    -1  
$EndComp
$Comp
L Device:R R11
U 1 1
P 3050 6050
F 0 "R11" V 2935 6050 50  0000 C CNN
F 1 "1M" V 2844 6050 50  0000 C CNN
F 2 "Resistor_SMD:R_0603_1608Metric" V 2980 6050 50  0001 C CNN
F 3 "~" H 3050 6050 50  0001 C CNN
	1    3050 6050
	0    -1   -1   0   
$EndComp
Text Notes 650  7150 0    50   ~ 0
Zero-current Offset Trim Procedure:\n1. set 1x gain\n2. apply zero current (open circuit at current terminals)\n3. adjust trimmer until zero-current voltage (BNC output)\n   and BNC ground are the same\n4. increase gain to 10x/100x and fine-tune adjustment
Text Notes 1350 6100 0    50   ~ 0
2.5V +/- 200mV\nzero-current offset adjust
Wire Wire Line
	2500 5700 2500 5650
Wire Wire Line
	2500 6000 2500 6050
$Comp
L Device:C C10
U 1 1
P 3650 6100
F 0 "C10" H 3535 6146 50  0000 R CNN
F 1 "100n" H 3535 6055 50  0000 R CNN
F 2 "Capacitor_SMD:C_0603_1608Metric" H 3688 5950 50  0001 C CNN
F 3 "~" H 3650 6100 50  0001 C CNN
	1    3650 6100
	1    0    0    -1  
$EndComp
$Comp
L power:GND #PWR01
U 1 1
P 3650 6300
F 0 "#PWR01" H 3650 6050 50  0001 C CNN
F 1 "GND" H 3655 6127 50  0000 C CNN
F 2 "" H 3650 6300 50  0001 C CNN
F 3 "" H 3650 6300 50  0001 C CNN
	1    3650 6300
	1    0    0    -1  
$EndComp
Wire Wire Line
	3650 6300 3650 6250
Wire Wire Line
	3650 5950 3650 5850
Connection ~ 3650 5850
Text Notes 850  3600 0    50   ~ 0
Zero-current offset voltage specification:\n(25C - 125C, for +/- 20A version which is worst-case)\n+/- 75 mV (initial)\n+/- 118 mV (lifetime drift)\n+/- 193 mV (initial + lifetime drift)
Wire Wire Line
	2500 5350 2500 5300
Wire Wire Line
	2500 6450 2500 6400
Connection ~ 3250 5850
Wire Wire Line
	3250 5850 3650 5850
Wire Wire Line
	3100 4450 3100 4500
$Comp
L Device:C C5
U 1 1
P 3100 4650
F 0 "C5" H 3215 4696 50  0000 L CNN
F 1 "1n" H 3215 4605 50  0000 L CNN
F 2 "Capacitor_SMD:C_0603_1608Metric" H 3138 4500 50  0001 C CNN
F 3 "~" H 3100 4650 50  0001 C CNN
	1    3100 4650
	1    0    0    -1  
$EndComp
Wire Wire Line
	2650 5850 3250 5850
Wire Wire Line
	3200 6050 3250 6050
Wire Wire Line
	3250 5850 3250 6050
Wire Wire Line
	2900 6050 2500 6050
Connection ~ 2500 6050
Wire Wire Line
	2500 6050 2500 6100
Wire Wire Line
	4200 5650 4200 5550
Wire Wire Line
	3650 5850 4000 5850
Wire Wire Line
	4100 5550 4200 5550
Wire Wire Line
	4800 4550 4800 5950
$Comp
L Device:R R10
U 1 1
P 2500 6250
F 0 "R10" H 2430 6204 50  0000 R CNN
F 1 "51k" H 2430 6295 50  0000 R CNN
F 2 "Resistor_SMD:R_0603_1608Metric" V 2430 6250 50  0001 C CNN
F 3 "~" H 2500 6250 50  0001 C CNN
	1    2500 6250
	-1   0    0    1   
$EndComp
$Comp
L Device:R R9
U 1 1
P 2500 5500
F 0 "R9" H 2430 5454 50  0000 R CNN
F 1 "51k" H 2430 5545 50  0000 R CNN
F 2 "Resistor_SMD:R_0603_1608Metric" V 2430 5500 50  0001 C CNN
F 3 "~" H 2500 5500 50  0001 C CNN
	1    2500 5500
	-1   0    0    1   
$EndComp
$EndSCHEMATC
